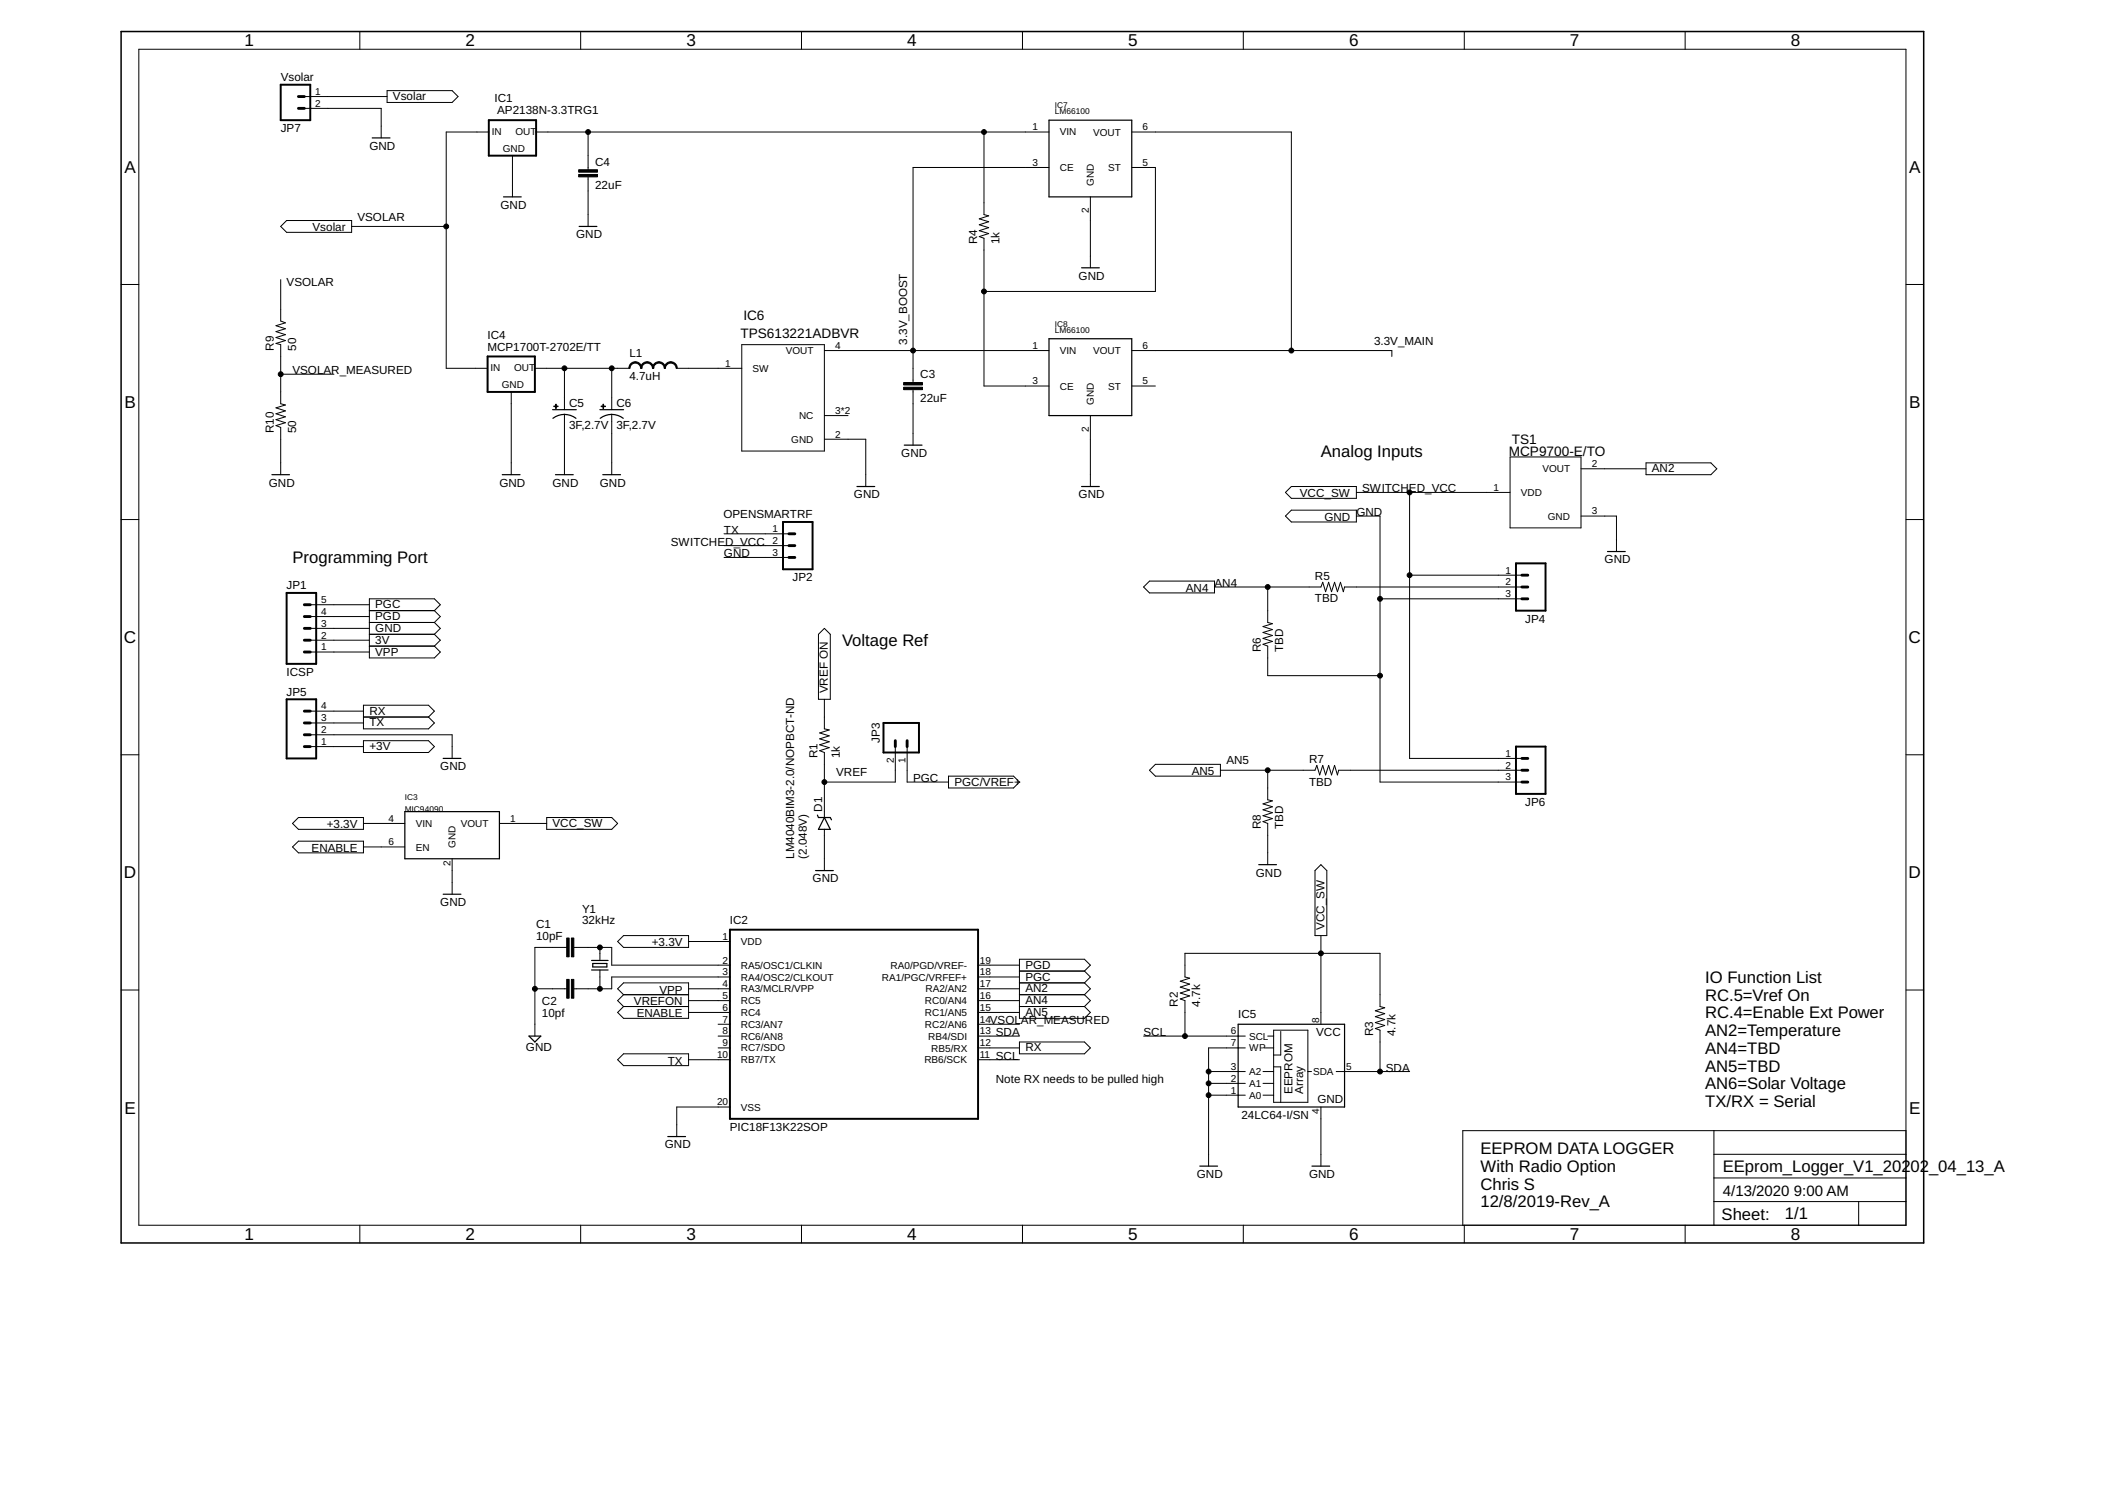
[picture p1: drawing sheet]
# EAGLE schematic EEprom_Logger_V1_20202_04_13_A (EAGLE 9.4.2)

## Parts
C1  10pF  CAP1206  [1206]
C2  10pf  CAP1206  [1206]
C3  22uF  CAP1206  [1206]
C4  22uF  CAP1206  [1206]
C5  3F,2.7V  CPOL-USE3.5-8  [E3,5-8]
C6  3F,2.7V  CPOL-USE3.5-8  [E3,5-8]
D1  V-REFERENCESMD  [SOT23-3]
IC1  AP2138N-3.3TRG1  XC63FPM  [SOT23]
IC2  PIC18F13K22SOP  [SOP20W]
IC3  MIC94090  [SC-70]
IC4  MCP1700T-2702E/TT  XC63FPM  [SOT23]
IC5  24LC64-I/SN  24LC16BSN  [SO-08]
IC6  TPS613221ADBVR  TPS61322  [DBV5-L]
IC7  LM66100  [SC70-6]
IC8  LM66100  [SC70-6]
JP1  ICSP  M05PTH  [1X05]
JP2  OPENSMARTRF  M03LONGPADS  [1X03_LONGPADS@1]
JP3  M02LOCK  [1X02_LOCK]
JP4  455-1750-1-ND  CONN_03  [1X03]
JP5  M04PTH  [1X04]
JP6  455-1750-1-ND  CONN_03  [1X03]
JP7  Vsolar  CONN_02POLAR_LOCK  [MOLEX-1X2_LOCK@1]
L1  4.7uH  INDUCTOR1210  [1210]
R1  1k  RESISTOR1206  [1206]
R2  4.7k  RESISTOR1206  [1206]
R3  4.7k  RESISTOR1206  [1206]
R4  1k  RESISTOR1206  [1206]
R5  TBD  RESISTOR1206  [1206]
R6  TBD  RESISTOR1206  [1206]
R7  TBD  RESISTOR1206  [1206]
R8  TBD  RESISTOR1206  [1206]
R9  50  RESISTOR1206  [1206]
R10  50  RESISTOR1206  [1206]
TS1  MCP9700-E/TO  [TO-92-AMMO]
Y1  32kHz  CRYSTALTC26V  [TC26V]

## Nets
3.3V_BOOST: C3.2 IC6.4(VOUT) IC7.3(CE) IC8.1(VIN)
3.3V_MAIN: IC2.1(VDD) IC3.4(VIN) IC7.6(VOUT) IC8.6(VOUT) JP1.2 JP5.1
AN2: IC2.17(RA2/AN2) TS1.2(VOUT)
AN4: IC2.16(RC0/AN4) R5.1 R6.2
AN5: IC2.15(RC1/AN5) R7.1 R8.2
ENABLE: IC2.6(RC4) IC3.6(EN)
GND: C1.2 C2.2 C3.1 C4.1 C5.- C6.- D1.2(A) IC1.1(GND) IC2.20(VSS) IC3.2(GND) IC4.1(GND) IC5.1(A0) IC5.2(A1) IC5.3(A2) IC5.4(GND) IC5.7(WP) IC6.2(GND) IC7.2(GND) IC8.2(GND) JP1.3 JP2.3 JP4.3 JP5.2 JP6.3 JP7.2 R6.1 R8.1 R10.1 TS1.3(GND)
N$1: C1.1 IC2.2(RA5/OSC1/CLKIN) Y1.2
N$2: C2.1 IC2.3(RA4/OSC2/CLKOUT) Y1.1
N$3: C4.2 IC1.2(OUT) IC7.1(VIN) R4.2
N$4: C5.+ C6.+ IC4.2(OUT) L1.1
N$6: IC7.5(ST) IC8.3(CE) R4.1
N$7: JP4.2 R5.2
N$10: IC6.1(SW) L1.2
N$12: JP6.2 R7.2
PGC: IC2.18(RA1/PGC/VRFEF+) JP1.5 JP3.1
PGD: IC2.19(RA0/PGD/VREF-) JP1.4
RX: IC2.12(RB5/RX) JP5.4
SCL: IC2.11(RB6/SCK) IC5.6(SCL) R2.1
SDA: IC2.13(RB4/SDI) IC5.5(SDA) R3.1
SWITCHED_VCC: IC3.1(VOUT) IC5.8(VCC) JP2.2 JP4.1 JP6.1 R2.2 R3.2 TS1.1(VDD)
TX: IC2.10(RB7/TX) JP2.1 JP5.3
VPP: IC2.4(RA3/MCLR/VPP) JP1.1
VREF: D1.1(C) JP3.2 R1.1
VREFON: IC2.5(RC5) R1.2
VSOLAR: IC1.3(IN) IC4.3(IN) JP7.1 R9.1
VSOLAR_MEASURED: IC2.14(RC2/AN6) R9.2 R10.2
Unconnected: IC2.7(RC3/AN7) IC2.8(RC6/AN8) IC2.9(RC7/SDO) IC6.3(NC) IC6.5(NC) IC8.5(ST)

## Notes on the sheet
- Analog Inputs
- Programming Port
- Voltage Ref
- LM4040BIM3-2.0/NOPBCT-ND
  (2.048V)
- Note RX needs to be pulled high
- IO Function List
  RC.5=Vref On
  RC.4=Enable Ext Power
  AN2=Temperature
  AN4=TBD
  AN5=TBD
  AN6=Solar Voltage
  TX/RX = Serial
- EEPROM DATA LOGGER
  With Radio Option
  Chris S
  12/8/2019-Rev_A

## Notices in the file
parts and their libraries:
SparkFun-Connectors: Licensing: Creative Commons ShareAlike 4.0 International - https://creativecommons.org/licenses/by-sa/4.0
